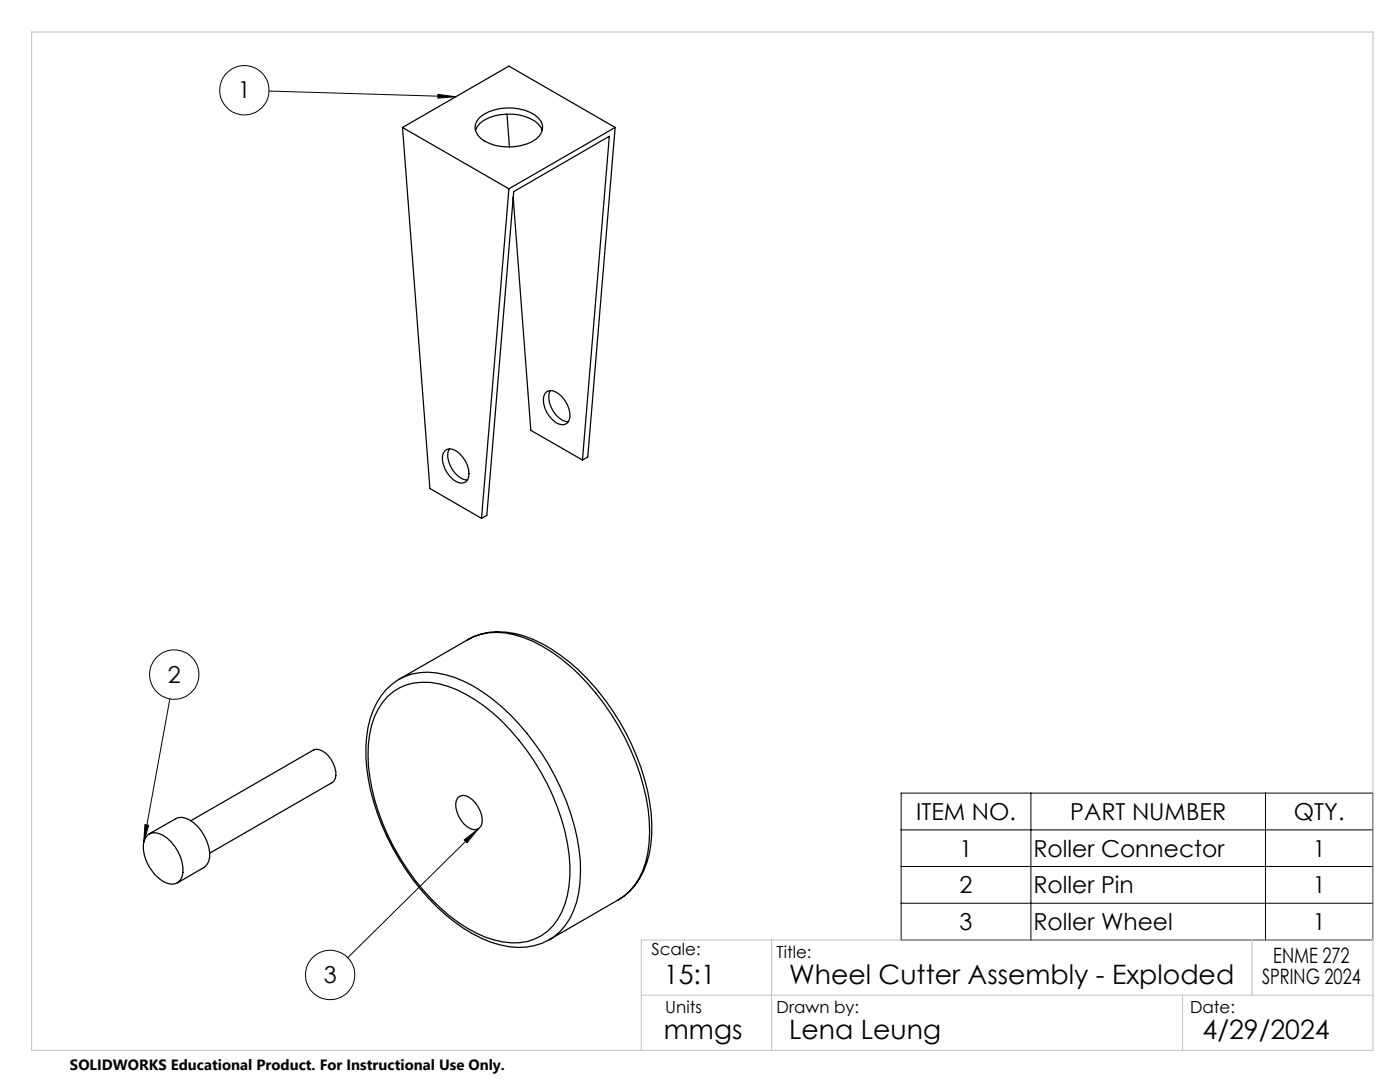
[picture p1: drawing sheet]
<svg xmlns="http://www.w3.org/2000/svg" width="279mm" height="216mm" viewBox="0 0 279 216" stroke-linecap="round" stroke-linejoin="round" font-family="sans-serif">
<g fill="none" stroke="#000" stroke-width=".25">
<path d="M80.3 25.4l5.5 72.1 10.3 5.9M80.3 25.4l21.3 12.3M80.3 25.4l21.3-12.2 21.2 12.2M94.9 26a4.7 4.7 0 0 1 3.7-2.9 9.5 9.5 0 0 1 8.9 1.7l.5 .7 .2 .5M95.8 23.4a10.1 10.1 0 0 1 11-.4 2.72 2.72 0 0 1 .2 4.8 10.1 10.1 0 0 1-11-.2 2.62 2.62 0 0 1-.2-4.2zM101.2 22.8l.5 6.5M101.6 37.7l-5.5 65.7M102.4 39.3l3.5 46.6 10.3 5.9M122.8 25.4l-21.2 12.3M122.8 25.4l-5.5 65.8-1.1 .6M108.8 78.5a1.51 1.51 0 0 1 2.1-.3 5.3 5.3 0 0 1 2.7 5.7 1.45 1.45 0 0 1-2 .7 5.4 5.4 0 0 1-3.1-5.5zM109.8 77.9a5 5 0 0 0 2.5 6l1.1 .3"/>
<path d="M88.8 90a1.81 1.81 0 0 1 2.3 0 5.6 5.6 0 0 1 2.4 5.2 1.49 1.49 0 0 1-2.4 .9 5.3 5.3 0 0 1-2.6-5.7zM89.7 89.6a4.1 4.1 0 0 0 .6 4.2 4.1 4.1 0 0 0 3 2M116.2 91.8l5.4-64.6-19.1 11-5.3 64.6-1.1 .6M77.3 139a11.3 11.3 0 0 1 12.1-2.1 32.4 32.4 0 0 1 14.2 10.8 44.8 44.8 0 0 1 10.1 24.9 17.9 17.9 0 0 1-3.3 12.1 10.4 10.4 0 0 1-10 3.3 24.7 24.7 0 0 1-12.6-6.9 46.2 46.2 0 0 1-14.3-28.3 20.4 20.4 0 0 1 2-11.3l.8-1.3zM79.7 135.5a13.6 13.6 0 0 0-6.3 9.6 36.6 36.6 0 0 0 3.9 21.9 44.4 44.4 0 0 0 17.1 19.4 17.7 17.7 0 0 0 12.2 2.3l1.5-.5 1.9-.9M79.7 135.5l13.8-7.9a12.5 12.5 0 0 1 11-.4 34.4 34.4 0 0 1 14.5 11.2 47.7 47.7 0 0 1 10.6 25.5 19.4 19.4 0 0 1-3 12.8l-1 1.2-1.2 1-1 .6-13.8 8a12.8 12.8 0 0 0 5.9-9.4 35.2 35.2 0 0 0-2.4-18.2 48.3 48.3 0 0 0-16.8-21.9 19.4 19.4 0 0 0-12.6-3.8l-1.6 .3zM93.1 127.8a13.2 13.2 0 0 1 11.6-.9 34.3 34.3 0 0 1 14.9 11.3 47.7 47.7 0 0 1 10.4 24 22.1 22.1 0 0 1-2.3 13.1 11.3 11.3 0 0 1-4.3 4.3M91.4 159.2a1.69 1.69 0 0 1 2.2-.1 5.3 5.3 0 0 1 2.4 5.8 1.53 1.53 0 0 1-2.1 .4 5.4 5.4 0 0 1-2.8-5.6zM29.6 166.5a2.74 2.74 0 0 1 3 .2 8.6 8.6 0 0 1 3.9 7.4 2.23 2.23 0 0 1-3.1 2.1 8.1 8.1 0 0 1-4.6-8.5zM29.7 166.4l5.4-3a2.65 2.65 0 0 1 2.8 .3 8.7 8.7 0 0 1 3.9 7.3 2.62 2.62 0 0 1-1.1 2.1l-5.3 3.1M38.1 163.8l24.4-14.1a2.14 2.14 0 0 1 2.3 .5 5.5 5.5 0 0 1 2.1 5.2l-.6 .8-24.5 14.1"/>
</g>
<g fill="none" stroke="#000" stroke-width=".2">
<path d="M53.7 18.2l37.2 1.1M87.4 18.8l3.5 .5-3.5 .3zM33.9 139.5l-5.2 28.6M179.8 158.3h94.2v29.3h-94.2zM205.7 158.3v29.3M252.6 158.3v29.3M28.9 164.5l.8 .2-1 3.4zM92.6 167.6l2.9-2.2-2.3 2.8zM95.5 165.4l-26.1 25.7M179.8 165.6h94.2M179.8 172.9h94.2M179.8 180.2h94.2"/>
<circle cx="48.8" cy="18" r="4.9"/>
<circle cx="34.8" cy="134.6" r="4.9"/>
<circle cx="65.9" cy="194.5" r="4.9"/>
</g>
<path d="M6.3 6.4h267.7v203.2h-267.7zM128 198.6h146M154 187.6v22M236 198.6v11M249.8 187.6v11M274 187.6h-146v22" fill="none" stroke="#c0c0c0" stroke-width=".2"/>
<path d="M87.4 18.8l3.5 .5-3.5 .3zM92.6 167.6l2.9-2.2-2.3 2.8zM28.9 164.5l.8 .2-1 3.4z" fill="#000"/>
<g font-size="5.3">
<text x="132.5" y="196.4">15:1</text>
<text x="157.5" y="196.4">Wheel Cutter Assembly - Exploded</text>
<text x="132.5" y="207.4">mmgs</text>
<text x="157.5" y="207.4">Lena Leung</text>
<text x="240" y="207.4">4/29/2024</text>
</g>
<g font-size="4.7">
<text x="47.5" y="19.6">1</text>
<text x="33.5" y="136.2">2</text>
<text x="182.8" y="163.6">ITEM NO.</text>
<text x="213.6" y="163.6">PART NUMBER</text>
<text x="258.2" y="163.6">QTY.</text>
<text x="191.5" y="170.9">1</text>
<text x="206.2" y="170.9">Roller Connector</text>
<text x="262" y="170.9">1</text>
<text x="191.5" y="178.2">2</text>
<text x="206.2" y="178.2">Roller Pin</text>
<text x="262" y="178.2">1</text>
<text x="191.5" y="185.6">3</text>
<text x="206.2" y="185.6">Roller Wheel</text>
<text x="262" y="185.6">1</text>
<text x="64.6" y="196.2">3</text>
</g>
<g font-size="4.2">
<text x="251.9" y="196.4">SPRING 2024</text>
<text x="254.1" y="192.2">ENME 272</text>
</g>
<g font-size="3.3">
<text x="130" y="190.6">Scale:</text>
<text x="155" y="191.2">Title:</text>
<text x="132.8" y="202.2">Units</text>
<text x="155" y="202.2">Drawn by:</text>
<text x="237.5" y="202.2">Date:</text>
</g>
<text font-size="3" x="14" y="213.5">SOLIDWORKS Educational Product. For Instructional Use Only.</text>
</svg>
